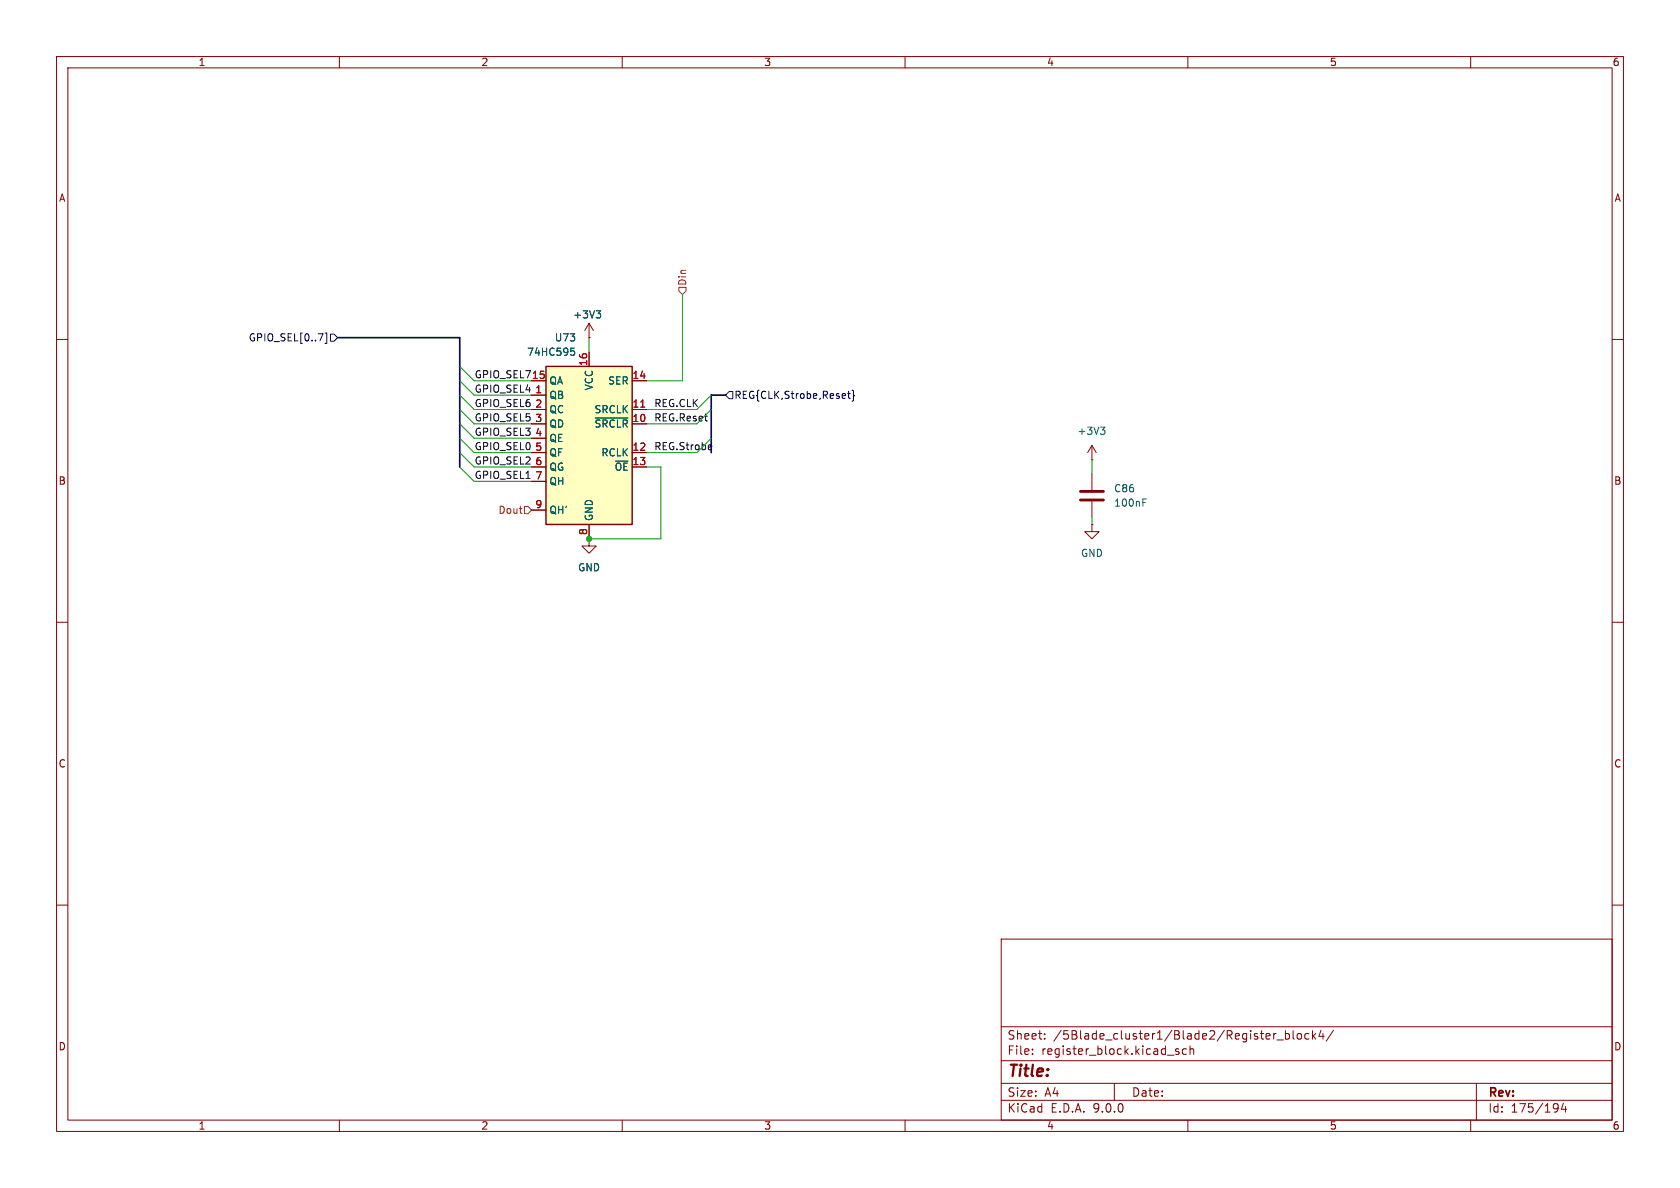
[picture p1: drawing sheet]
<svg xmlns="http://www.w3.org/2000/svg" width="297mm" height="210mm" viewBox="0 0 297 210" stroke-linecap="round" stroke-linejoin="round" font-family="sans-serif">
<g fill="none" stroke="#840000" stroke-width=".18">
<path d="M10 10h277v190h-277zM12 12h273v186h-273zM60 10v2M110 10v2M160 10v2M210 10v2M260 10v2M104.1 59.7h.1M104.1 57.2l-.7 1.2M104.1 57.2l.8 1.2M104.1 57.2v2.5M10 60h2"/>
<path d="M193 78.7v2.6M193 78.7l-.7 1.3M193 78.7l.8 1.3M285 60h2M104.1 95.3v1.2h1.3l-1.3 1.3-1.2-1.3h1.2M104.1 95.3h.1M193 92.7v1.3h1.3l-1.3 1.3-1.2-1.3h1.2M193 92.7h.1M193 81.3h.1M193 83.8v2.8M193 88.6v2.8M10 110h2"/>
<path d="M285 110h2M10 160h2M177 166h108v32h-108zM285 160h2M60 198v2M110 198v2M160 198v2M177 194.5h108M177 191.5h108M177 187.5h108M177 181.5h108M182.5 186.3v.1"/>
<path d="M182.5 185.5v.1M184.7 183.6v.1M184.7 182.8v.1M197 191.5v3M208.4 185.5l-.4-.1-.2 .2 .1 .2 .5 .2v.3h-.6M209.7 185.5l-.4-.1-.3 .3v.4l.2 .2h.5M210 198v2M210.4 185.5l.2-.1 .4 .1v.9M210.4 184.9v1.5M225.7 183.8h1.2M227.2 182.2v1.5M227.2 182.8l.5-.1 .3 .3v.4l-.2 .2h-.6"/>
<path d="M228.6 182.2v1.3l.2 .2M229.5 182.8l.3-.1 .3 .3v.4l-.3 .3-.3-.1-.2-.2v-.4zM231.4 182.8l-.4-.1-.3 .3v.4l.1 .2h.6M232 182.2v1.5M232.2 183.1l.4 .6M232.6 182.7l-.6 .6M233.5 182.1l-.3 1.1h.9M233.9 182.7v1M235.7 182.1l-1.2 2M260 198v2M261 191.5v6.5M275.2 195.1l.2 .1a1.26 1.26 0 0 1-.2 1.3"/>
<path d="M275.5 195.7l-.3 .3M276.4 195l-.4 1.1h1M276.7 195.6v1"/>
</g>
<path d="M191 86.9h4.1M191 88.4h4.1" fill="none" stroke="#840000" stroke-width=".51"/>
<path d="M105.4 54.9h.8l-.4 .5M105.9 55.4l.3 .3v.3l-.3 .2M194.6 75.5h.7l-.4 .5M195.1 76l.2 .2v.3l-.2 .3M202 88.8h.5M202 88.2h.6" fill="none" stroke="#006464" stroke-width=".18"/>
<path d="M96.5 64.8h15.3v27.9h-15.3z" fill="#ffffc2"/>
<path d="M96.5 64.8h15.3v27.9h-15.3z" fill="none" stroke="#840000" stroke-width=".25"/>
<g fill="none" stroke="#840000" stroke-width=".18">
<path d="M104.1 59.7h.1M94 67.3h2.5M94 72.4h2.5M94 74.9h2.5M94 69.9h2.5M94 77.5h2.5M104.1 62.2v2.6M111.8 67.3h2.5M111.8 72.4h2.5M111.8 74.9h2.5M94 80h2.5M94 82.6h2.5"/>
<path d="M94 85.1h2.5M94 90.2h2.5M104.1 95.3h.1M104.1 92.7v2.6M111.8 80h2.5M111.8 82.6h2.5"/>
</g>
<path d="M113.3 72h.7" fill="none" stroke="#a90000" stroke-width=".18"/>
<path d="M105.4 54.9h.8l-.4 .5M105.9 55.4l.3 .3v.3l-.3 .2M100.9 61.5h.6M101 62h.4l.2 .3-.1 .4-.5 .1M105.2 73.9h5.8" fill="none" stroke="#006464" stroke-width=".18"/>
<path d="M56.3 59h.8l-.5 1.3M57.5 58.9h.3v1.8h-.3M58.4 59.1h.7l.6 .6-.6 .6h-.7zM128.9 69.2h.6v1.3h-.6l-.6-.6zM149.8 69.6h.5M150 69.2v1l.3 .2M150.6 69l.3 .2v.6l.2 .1-.2 .2v.6l-.3 .2" fill="none" stroke="#000084" stroke-width=".18"/>
<path d="M120 50.8h1.3v.6l-.7 .7-.6-.7zM92.7 89.5h.6l.7 .7-.7 .6h-.6z" fill="none" stroke="#725600" stroke-width=".18"/>
<path d="M125.6 78.7l.2 .3-.6 .1M125.8 79.4l-.2 .1" fill="none" stroke="#0f0f0f" stroke-width=".18"/>
<path d="M59.7 59.7h21.6v22.9M128.3 69.9h-2.6v10.1" fill="none" stroke="#000084" stroke-width=".3"/>
<g fill="none" stroke="#009600" stroke-width=".18">
<path d="M104.1 59.7v2.5M120.6 52.1v15.2h-6.3M81.3 69.9l2.5 2.5h10.2M81.3 64.8l2.5 2.5h10.2M81.3 67.3l2.5 2.6h10.2M81.3 74.9l2.5 2.6h10.2M81.3 72.4l2.5 2.5h10.2M81.3 77.5l2.5 2.5h10.2M125.7 69.9l-2.5 2.5h-8.9M125.7 72.4l-2.5 2.5h-8.9M125.7 77.5l-2.5 2.5h-8.9M81.3 80l2.5 2.6h10.2"/>
<path d="M81.3 82.6l2.5 2.5h10.2M114.3 82.6h2.5v12.7h-12.7M193 81.3v2.5M193 91.4v1.3"/>
</g>
<circle cx="104.1" cy="95.3" r=".46" fill="#009600" stroke="#009600" stroke-width=".18"/>
<text font-size="2.8" fill="#840000" x="178" y="190.9">Title:</text>
<g font-size="2.1" fill="#840000">
<text x="178" y="184">Sheet:</text>
<text x="186.2" y="184">/5Blade_cluster1/Blade2/Register_block4/</text>
<text x="178" y="186.7">File:</text>
<text x="184.1" y="186.7">register_block.kicad_sch</text>
<text x="178" y="196.9">KiCad</text>
<text x="178" y="194.1">Size:</text>
<text x="184.7" y="194.1">A4</text>
<text x="185.7" y="196.9">E.D.A.</text>
<text x="193.3" y="196.9">9.0.0</text>
<text x="200" y="194.1">Date:</text>
<text x="263" y="194.3">Rev:</text>
<text x="263" y="196.9">Id:</text>
<text x="267.1" y="196.9">175/194</text>
</g>
<g font-size="1.8" fill="#840000">
<text x="35" y="11.9">1</text>
<text x="85" y="11.9">2</text>
<text x="135" y="11.9">3</text>
<text x="185" y="11.9">4</text>
<text x="235" y="11.9">5</text>
<text x="285" y="11.9">6</text>
<text x="10.3" y="35.9">A</text>
<text x="285.3" y="35.9">A</text>
<text x="10.3" y="85.9">B</text>
<text x="285.3" y="85.9">B</text>
<text x="10.3" y="135.9">C</text>
<text x="285.3" y="135.9">C</text>
<text x="10.3" y="185.9">D</text>
<text x="285.3" y="185.9">D</text>
<text x="35" y="199.9">1</text>
<text x="85" y="199.9">2</text>
<text x="135" y="199.9">3</text>
<text x="185" y="199.9">4</text>
<text x="235" y="199.9">5</text>
<text x="285" y="199.9">6</text>
</g>
<g font-size="1.8" fill="#725600">
<text x="121.5" y="50.6" transform="rotate(-90 121.5 50.6)">Din</text>
<text x="88" y="91">Dout</text>
</g>
<g font-size="1.8" fill="#006464">
<text x="101.2" y="56.5">+3V3</text>
<text x="93.1" y="63.1">74HC595</text>
<text x="98" y="60.6">U73</text>
<text x="97" y="68.2">QA</text>
<text x="97" y="70.7">QB</text>
<text x="105" y="69.1" transform="rotate(-90 105 69.1)">VCC</text>
<text x="107.4" y="68.2">SER</text>
<text x="97" y="73.3">QC</text>
<text x="97" y="75.8">QD</text>
<text x="105" y="73.3">SRCLK</text>
<text x="105" y="75.8">~{SRCLR}</text>
<text x="190.4" y="77.1">+3V3</text>
<text x="97" y="78.3">QE</text>
<text x="97" y="80.9">QF</text>
<text x="97" y="83.4">QG</text>
<text x="106.2" y="80.9">RCLK</text>
<text x="108.6" y="83.4">~{OE}</text>
<text x="97" y="86">QH</text>
<text x="196.9" y="89.8">100nF</text>
<text x="196.9" y="87.2">C86</text>
<text x="97" y="91">QH'</text>
<text x="105" y="92.2" transform="rotate(-90 105 92.2)">GND</text>
<text x="102.1" y="101.2">GND</text>
<text x="191" y="98.7">GND</text>
</g>
<g font-size="1.8" fill="#000084">
<text x="43.9" y="60.6">GPIO_SEL[0..7]</text>
<text x="129.7" y="70.7">REG{CLK,Strobe,Reset}</text>
</g>
<g font-size="1.8" fill="#a90000">
<text x="103.9" y="64.8" transform="rotate(-90 103.9 64.8)">16</text>
<text x="93.9" y="67.1">15</text>
<text x="94.5" y="69.6">1</text>
<text x="111.7" y="67.1">14</text>
<text x="94.5" y="72.1">2</text>
<text x="94.5" y="74.7">3</text>
<text x="94.5" y="77.2">4</text>
<text x="111.7" y="72.1">11</text>
<text x="111.7" y="74.7">10</text>
<text x="94.5" y="79.8">5</text>
<text x="94.5" y="82.3">6</text>
<text x="111.7" y="79.8">12</text>
<text x="111.7" y="82.3">13</text>
<text x="94.5" y="84.8">7</text>
<text x="94.5" y="89.9">9</text>
<text x="103.9" y="94.7" transform="rotate(-90 103.9 94.7)">8</text>
</g>
<g font-size="1.8" fill="#0f0f0f">
<text x="83.8" y="69.5">GPIO_SEL4</text>
<text x="83.8" y="67">GPIO_SEL7</text>
<text x="83.8" y="72">GPIO_SEL6</text>
<text x="83.8" y="74.6">GPIO_SEL5</text>
<text x="83.8" y="77.1">GPIO_SEL3</text>
<text x="115.6" y="74.6">REG.Reset</text>
<text x="115.6" y="72">REG.CLK</text>
<text x="83.8" y="79.7">GPIO_SEL0</text>
<text x="83.8" y="82.2">GPIO_SEL2</text>
<text x="115.6" y="79.7">REG.Strobe</text>
<text x="83.8" y="84.7">GPIO_SEL1</text>
</g>
</svg>
